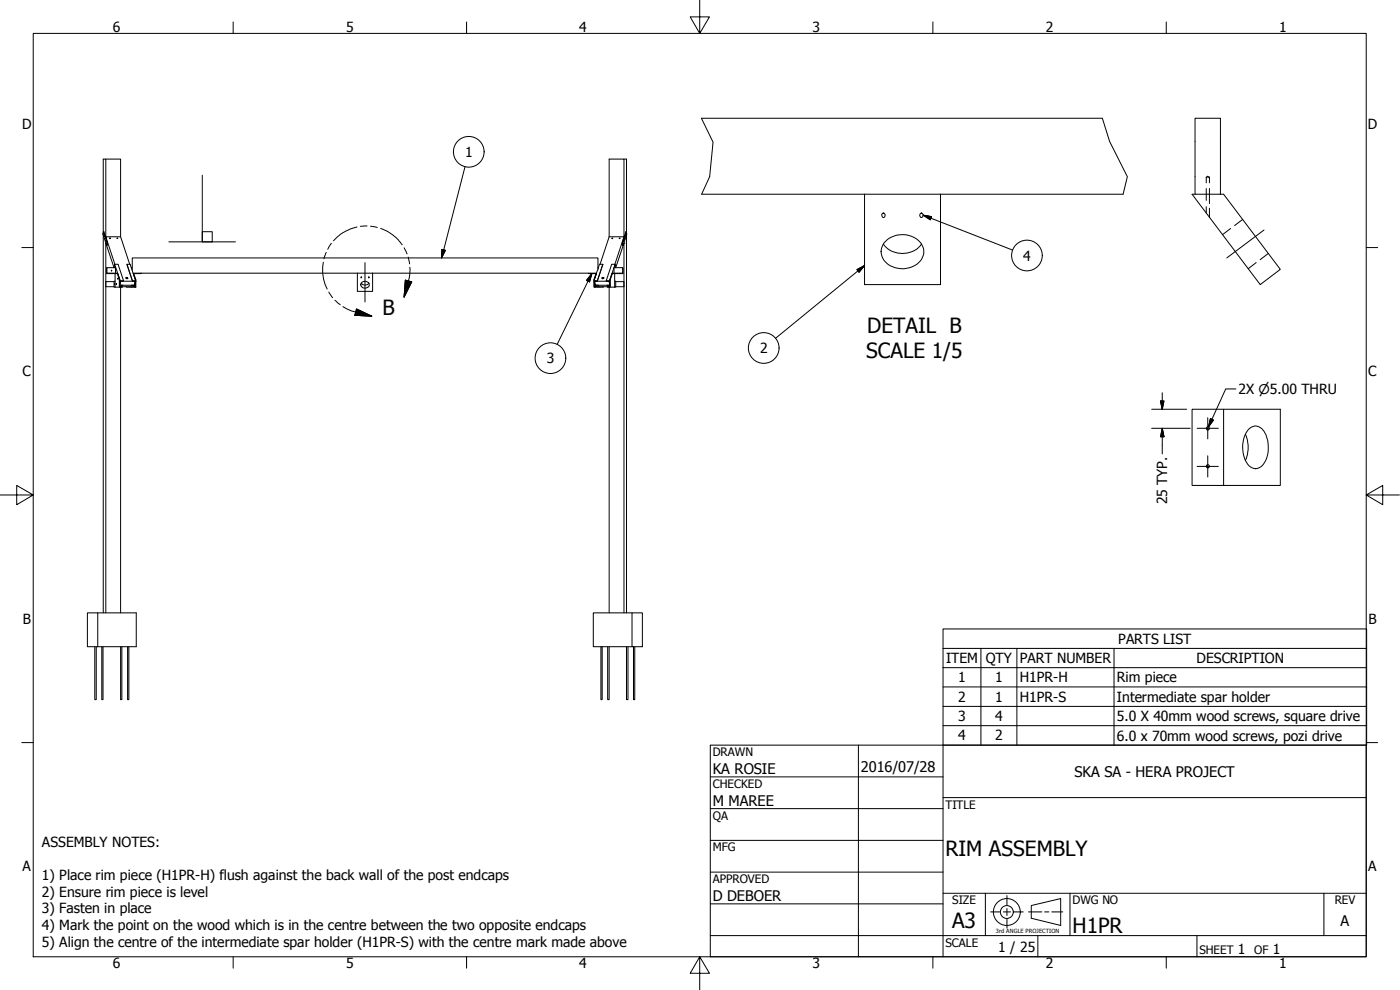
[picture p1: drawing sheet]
<svg xmlns="http://www.w3.org/2000/svg" width="420mm" height="297mm" viewBox="0 0 420 297" stroke-linecap="round" stroke-linejoin="round" font-family="sans-serif">
<!-- layer: Visible (ANSI) -->
<g fill="none" stroke="#000" stroke-width=".3">
<path d="M210.5 35.5h120.3M358.6 35.5h7.7v22.8h-7.7zM31.7 47.7h4.5v23.3M187.3 47.7h.7v22.1M210.6 58.3h126.5M259.5 58.3v27.1h22.8v-27.1M358.6 58.3h-.8l20.4 27.1 6-4.6-17-22.5h-.9M31 69.8v-22.1h.7v23.7v-.4M31 70l.1 .2zM31 70.6v113.3M31.1 69.5l-.2 .8 1.1 3.3M31.1 69.5l1.2 3.4-.2 .7"/>
<path d="M31.1 69.5h.1M31.1 69.5l1.1 3.4-.2 .7M31.2 70.8l.1 .2zM31.5 71.5l.1 .2zM31.7 72.9l2.5 7.4 .2-1 1.7 5-.2 .5M31.7 72.9h.1M31.7 72.2l.1 .2zM31.7 72.9v111M32 73.6h.1M32 72.9v.3zM32.1 73.6h.1M33.1 71.5v.1"/>
<path d="M34.4 79.3h1l1.7 5-.9 .1-.3 1.1 .3-1.1h4.4M34.5 79.3l-2.8-8.3h4.5l2.7 8.3M35.1 71.5l.2 .1zM35.3 71.5v.1M38.1 79.3l1.7 5.1h.8l-.3 1.2h-.9M180.9 79.3h-1l-.4 1.4M182.8 71v-23.3h4.5v23.7v-.4M182.8 71h4.5l-2.8 8.3M182.8 71l-2.7 8.3M183.6 71.6l.3-.1zM183.7 71.5v.1M184.6 79.3h-1l-1.7 5 .9 .1 .2 1.1-.2-1.1h-4.4"/>
<path d="M185.9 71.5v.1M186.9 73.6h.1M187 73.6h.1M186.9 72.9l.1 .3zM187.2 72.2l.1 .2zM187.3 72.9h.1M187.3 72.9l-2.5 7.4-.2-1-1.7 5h-1M187.3 72.9v111M187.7 70.7v.3zM187.8 69.5h.1M187.8 69.5l-1 3.4 .1 .7M187.8 69.5h.2"/>
<path d="M188 69.5l.1 .8-1.2 3.3-.1-.7zM188 69.5h.1M188 70v.2zM188 70.6v113.3M264.7 64.2a.6 .6 0 0 1 1 .3 .6 .6 0 0 1-.8 .7l-.3-.7zM265.1 73.2a7.1 7.1 0 0 0 11.4 0M265.8 72.4a7.1 7.1 0 0 1 11.2 1.7 5 5 0 0 1-4.3 6.3 6.9 6.9 0 0 1-7.9-3.2 4.3 4.3 0 0 1 1-4.8zM276.2 64.1a.57 .57 0 0 1 .9 .5 .57 .57 0 0 1-.9 .5l-.2-.4zM32.1 80.3l-.1 1.8h.9M32.9 82l2.5 .1 .5 1.8M33.4 81.1l.2 .1-.1 .1zM33.5 81.1v.2"/>
<path d="M34.2 84.5h-2.5v1.5h2.5M34.4 80.3h.1M34.4 85.1v.3zM34.5 84.4h-.3v1.8h.3M34.5 86.2h1.4M34.5 82.1v4.1M34.7 82v-1.7h-2.6v1.7l3 .1M34.9 85.1v.3zM35.2 82.1l.7 1.8v2.3M35.4 83.5v.2zM35.8 83.9v2.3M35.9 86h.9l-.9 .2"/>
<path d="M36.1 84.3h1M36.2 86.2v97.7M36.8 86h3.5l.1-.4v.6M37.8 83.4l.4-.1 .2 .2M37.9 86l2.5 .2M39.4 80.3h.3M39.5 86v.2M39.7 81v-3.6h139.8v3.6M39.8 84.4l-1.7-5.1h1l1.6 5-.3 1.3h-.9M39.8 84.3h.9M39.9 85.6v.4M39.9 82h136.8"/>
<path d="M40.6 84.4l-.3 1.2h-4.4M40.6 84.4h.1M40.6 84.8v1.4M40.8 83.9l-.8-1.8a4.7 4.7 0 0 1 .6 4.1h-.2M42.4 82l-2.3 .1M107.3 82v5.4h4.5v-5.4M108.4 84.9a1.43 1.43 0 0 0 2.3 0M108.5 84.9a1.28 1.28 0 0 1 1.5-.4 1.28 1.28 0 0 1 .7 1.3 1.24 1.24 0 0 1-1.5 .6 1.24 1.24 0 0 1-.7-1.5zM178.2 84.3h1.1l1.6-5-1.6 5.1h-.9l.2 1.2h.9M178.2 83.9v2.3h.4M178.4 84.8v1.4M178.4 84.4h.1"/>
<path d="M178.4 84.4l.2 1.2h4.4M178.6 86.2h.9M178.9 82.1l-.7 1.8zM179 82h-2.3l2.2 .1M179.1 85.6v.4M179.3 84.3v.1M179.3 81l-1.1 3.3 .4 1.3h1M179.5 80.3h.1M179.5 86h1.6M181.2 83.4l-.4-.1-.1 .2M182.2 86h-3.5l-.1-.4v.6M182.8 86.2v97.7"/>
<path d="M182.9 84.3l.1 .5M183 86h-.8l.8 .2M183 83.9v2.3h1.5M183.1 83.9l.7-1.8-.8 1.8 .1 2.3M184.3 82v-1.7h2.6v1.7l-3.1 .1M184.5 84.4h.3v1.8h-.3M184.5 82.1v4.1M184.8 84.5h2.5v1.5h-2.5M186.1 82l-2.3 .1M186.9 80.3v1.8h-.8M357.8 122.8h9.4v22.9h-9.4zM367.2 122.8h17v22.9h-17"/>
<path d="M373.8 130.3a9.8 9.8 0 0 1 0 7.9M374.6 129a2.84 2.84 0 0 1 2.8-1.1 2.84 2.84 0 0 1 2.2 2 8.9 8.9 0 0 1-1.1 10.1 3 3 0 0 1-4.7-1.7 9.3 9.3 0 0 1 .8-9.3zM26.2 183.9h3.1v10.1h-3.1zM28.4 194v15.9h.5v-15.9M29.3 183.9h11.6v10.1h-11.6M30.5 194v15.9h.4v-15.9M36.2 194v15.9h.4v-15.9M38.3 194v15.9h.4v-15.9M180.3 194v15.9h.4v-15.9M182.4 194v15.9h.4v-15.9M188 194v15.9h.5v-15.9M189.7 183.9h3.1v10.1h-3.1z"/>
<path d="M189.7 183.9h-11.6v10.1h11.6M190.1 194v15.9h.4v-15.9"/>
<circle cx="33.1" cy="71.5" r=".1"/>
<circle cx="186" cy="71.5" r=".11"/>
<circle cx="187.5" cy="71.6" r=".1"/>
<circle cx="38" cy="83.4" r=".24"/>
<circle cx="108.4" cy="83.2" r=".12"/>
<circle cx="110.7" cy="83.2" r=".12"/>
<circle cx="181" cy="83.4" r=".26"/>
<circle cx="362.5" cy="139.9" r=".48"/>
<circle cx="362.5" cy="128.5" r=".48"/>
</g>
<!-- layer: Break Line (ANSI) -->
<path d="M210.5 35.5l3.5 7.2-1 10.3-2.4 5.3M330.8 35.5l2.2 6.9 5.3 10.6-1.2 5.3" fill="none" stroke="#000" stroke-width=".3"/>
<!-- layer: Hidden (ANSI) -->
<g fill="none" stroke="#000" stroke-width=".3">
<path d="M362 53.2h.3M362 53.2v1.6M362 56.6v3.5M362.1 53.1l-.1 .1M362.3 53h.3M362.6 53.2h.4M362.8 53.1l.2 .1M363 53.2v1.6M363 56.6v4.5M362 62v1.9M363 62.5v2.8M369.3 68.6l-2.4 1.8"/>
<path d="M372.9 65.8l-2.4 1.9M377 78.8l-2.4 1.8M380.6 76.1l-2.4 1.8"/>
</g>
<!-- layer: Detail Boundary (ANSI) -->
<g fill="none" stroke="#000" stroke-width=".3">
<path d="M97 78.7a13.2 13.2 0 0 0 1.2 8M97.9 75.7l-.7 1.9M99.4 73l-1 1.8M107.1 68.1a13.3 13.3 0 0 0-7 4.1M110.2 67.8l-2.1 .1M111.2 67.9l2 .3M114.2 68.6a12.8 12.8 0 0 1 6.5 4.9M121.3 74.3l.9 1.9M122.5 77.1l.4 2.1M98.7 87.6l1.1 1.7M100.5 90.1l1.6 1.3M102.9 92l2.5 1.3 6.2 1.6"/>
<path d="M107 92.7l4.6 2.2-5.1-.3zM121.7 84.1l1.9 .5-2.3 4.5zM123 80.2l-.2 3.2-1.5 5.7"/>
</g>
<path d="M106.5 94.6l5.1 .3zM107 92.7l4.6 2.2-5.1-.3zM121.7 84.1l-.4 5zM121.7 84.1l1.9 .5-2.3 4.5z" fill="#000" stroke="#000" stroke-width=".3"/>
<!-- layer: Symbol (ANSI) -->
<g fill="none" stroke="#000" stroke-width=".3">
<path d="M139.6 50l-7.1 27.4M132.7 74.9l1 .2-1.2 2.3zM259.5 79.7l-26.8 21.8M277.1 64.6l2.4 .4-.3 1zM277.1 64.6l26.8 10.4M177.6 82.1l-.7 2.5-.9-.5zM177.6 82.1l-10.4 21.3M257.2 80.9l2.3-1.2-1.7 1.9zM370.9 116.7h-3l-5.2 11.4M363.3 125.6l.9 .4-1.5 2.1zM283 194.5v-5.8h127.1v5.8M283 194.5h127.1v5.8"/>
<path d="M283 194.5v29.1h127.1v-23.3M294.4 194.5v29.1M305.2 194.5v29.1M334.3 194.5v29.1M283 200.3h127.1M283 206.1h127.1M283 211.9h127.1M283 217.7h127.1"/>
<circle cx="140.7" cy="45.5" r="4.6"/>
<circle cx="308.2" cy="76.7" r="4.6"/>
<circle cx="165.2" cy="107.5" r="4.6"/>
<circle cx="229.2" cy="104.4" r="4.6"/>
</g>
<!-- layer: Border (ANSI) -->
<g fill="none" stroke="#000" stroke-width=".3">
<path d="M10 10h400v277.1h-400zM70 6.6v3.4M140 6.6v3.4M210 0v10l-2.9-4.9h5.8l-2.9 4.9M280 6.6v3.4M350 6.6v3.4M6.5 74.3h3.5M410 74.3h3.4M0 148.5h10l-5-2.8v5.7l5-2.9M410 148.5l5 2.9v-5.7l-5 2.8h10M6.5 222.8h3.5M410 222.8h3.4"/>
<path d="M70 287.1v3.4M140 287.1v3.4M210 287.1l2.9 4.9h-5.8l2.9-4.9v9.9M280 287.1v3.4M350 287.1v3.4"/>
</g>
<!-- layer: Title (ANSI) -->
<g fill="none" stroke="#000" stroke-width=".3">
<path d="M213.2 223.6h196.8v63.5h-196.8zM213.2 233.1h69.8M257.6 223.6v63.5M283 239.3h127M283 223.6v63.5M213.2 242.6h69.8M213.2 252.1h69.8M213.2 261.7h69.8M213.2 271.2h69.8M283 268h127M295.7 268v12.7M321.1 268v12.7"/>
<path d="M397.3 268v12.7M213.2 280.7h196.8M311.5 280.7v6.4M359.2 280.7v6.4"/>
</g>
<!-- layer: Sketch Geometry (ANSI) -->
<g fill="none" stroke="#000" stroke-width=".3">
<path d="M60.7 52.6v20M50.7 72.6h20M60.7 69.5h3v3.1h-3zM297.3 273.6h2.7M301.1 273.6h2.2M302.2 268.7v2.8M302.2 272.6v2.1M302.2 275.8v2.7M304.3 273.6h2.8M308.7 273.6h4M309.5 271.7l8.8-2.1v8.1l-8.8-2.2zM313.5 273.6h1.3"/>
<path d="M315.7 273.6h3.3"/>
<circle cx="302.2" cy="273.6" r="4"/>
<circle cx="302.2" cy="273.6" r="1.94"/>
</g>
<!-- layer: Centerline (ANSI) -->
<path d="M109.5 78.8v11.8M379.3 69l-11.1 8.4" fill="none" stroke="#000" stroke-width=".3"/>
<!-- layer: Center Mark (ANSI) -->
<path d="M359.3 128.5h6.3M359.3 139.9h6.3M362.5 125.3v6.4M362.5 136.8v6.3" fill="none" stroke="#000" stroke-width=".3"/>
<!-- layer: Dimension (ANSI) -->
<path d="M348.8 117.8v5M345.6 122.8h10.5M345.6 128.5h11.6M348.3 120.3h1l-.5 2.5zM348.8 128.5l.5 2.5h-1zM348.8 128.5v7.7" fill="none" stroke="#000" stroke-width=".3"/>
<path d="M348.3 120.3l.5 2.5zM348.3 120.3h1l-.5 2.5zM348.8 128.5l.5 2.5zM348.8 128.5l.5 2.5h-1z" fill="#000" stroke="#000" stroke-width=".3"/>
<!-- layer: Symbol (ANSI) -->
<path d="M132.7 74.9l-.2 2.5zM132.7 74.9l1 .2-1.2 2.3zM277.1 64.6l2.4 .4zM277.1 64.6l2.4 .4-.3 1zM177.6 82.1l-.7 2.5zM177.6 82.1l-.7 2.5-.9-.5zM259.5 79.7l-1.7 1.9zM257.2 80.9l2.3-1.2-1.7 1.9zM363.3 125.6l-.6 2.5zM363.3 125.6l.9 .4-1.5 2.1z" fill="#000" stroke="#000" stroke-width=".3"/>
<g font-size="6.3">
<text x="114.7" y="94.5">B</text>
<text x="260.3" y="100">DETAIL B</text>
<text x="260" y="107.5">SCALE 1/5</text>
<text x="283.8" y="257">RIM ASSEMBLY</text>
<text x="285.8" y="278.6">A3</text>
<text x="321.9" y="280">H1PR</text>
</g>
<g font-size="4.4">
<text x="213.9" y="232.2">KA ROSIE</text>
<text x="258.4" y="231.6">2016/07/28</text>
<text x="322.5" y="233">SKA SA - HERA PROJECT</text>
<text x="213.9" y="241.9">M MAREE</text>
<text x="213.9" y="270.3">D DEBOER</text>
<text x="402.3" y="277.9">A</text>
</g>
<g font-size="4.2">
<text x="33.8" y="9.6">6</text>
<text x="103.9" y="9.6">5</text>
<text x="173.9" y="9.6">4</text>
<text x="243.8" y="9.6">3</text>
<text x="313.9" y="9.6">2</text>
<text x="383.9" y="9.6">1</text>
<text x="6.7" y="38.7">D</text>
<text x="410.5" y="38.7">D</text>
<text x="139.6" y="47">1</text>
<text x="307" y="78.2">4</text>
<text x="228.1" y="106">2</text>
<text x="6.8" y="113">C</text>
<text x="164.1" y="109">3</text>
<text x="410.7" y="113">C</text>
<text x="371.7" y="118.2">2X ⌀5.00 THRU</text>
<text x="350.3" y="151.3" transform="rotate(-90 350.3 151.3)">25 TYP.</text>
<text x="6.9" y="187.2">B</text>
<text x="410.7" y="187.2">B</text>
<text x="335.6" y="193.2">PARTS LIST</text>
<text x="283.9" y="198.9">ITEM</text>
<text x="295.8" y="199">QTY</text>
<text x="306.1" y="198.9">PART NUMBER</text>
<text x="359.1" y="199">DESCRIPTION</text>
<text x="287.5" y="204.8">1</text>
<text x="298.6" y="204.8">1</text>
<text x="306.1" y="204.8">H1PR-H</text>
<text x="335.2" y="204.8">Rim piece</text>
<text x="287.5" y="210.6">2</text>
<text x="298.6" y="210.6">1</text>
<text x="306.1" y="210.6">H1PR-S</text>
<text x="335.2" y="210.6">Intermediate spar holder</text>
<text x="287.5" y="216.4">3</text>
<text x="298.6" y="216.3">4</text>
<text x="335.2" y="216.4">5.0 X 40mm wood screws, square drive</text>
<text x="287.5" y="222.2">4</text>
<text x="298.6" y="222.2">2</text>
<text x="335.2" y="222.2">6.0 x 70mm wood screws, pozi drive</text>
<text x="12.6" y="254">ASSEMBLY NOTES:</text>
<text x="6.8" y="261.4">A</text>
<text x="410.7" y="261.4">A</text>
<text x="12.6" y="264">1) Place rim piece (H1PR-H) flush against the back wall of the post endcaps</text>
<text x="12.6" y="269">2) Ensure rim piece is level</text>
<text x="12.6" y="274.1">3) Fasten in place</text>
<text x="12.6" y="279.1">4) Mark the point on the wood which is in the centre between the two opposite endcaps</text>
<text x="12.6" y="284.1">5) Align the centre of the intermediate spar holder (H1PR-S) with the centre mark made above</text>
<text x="299.6" y="285.6">1 / 25</text>
<text x="371.5" y="286.2">1</text>
<text x="382" y="286.2">1</text>
<text x="33.8" y="290.5">6</text>
<text x="103.9" y="290.5">5</text>
<text x="173.9" y="290.5">4</text>
<text x="243.8" y="290.5">3</text>
<text x="313.9" y="290.5">2</text>
<text x="383.9" y="290.5">1</text>
</g>
<g font-size="3.5">
<text x="213.9" y="226.9">DRAWN</text>
<text x="213.9" y="236.4">CHECKED</text>
<text x="213.9" y="245.9">QA</text>
<text x="283.8" y="242.6">TITLE</text>
<text x="213.9" y="255.4">MFG</text>
<text x="213.9" y="265">APPROVED</text>
<text x="285.8" y="271.3">SIZE</text>
<text x="321.9" y="271.3">DWG NO</text>
<text x="400.6" y="271.3">REV</text>
<text x="283.8" y="284">SCALE</text>
<text x="360" y="286.2">SHEET</text>
<text x="376.4" y="286.2">OF</text>
</g>
<text font-size="1.7" x="298.9" y="280">3rd ANGLE PROJECTION</text>
</svg>
